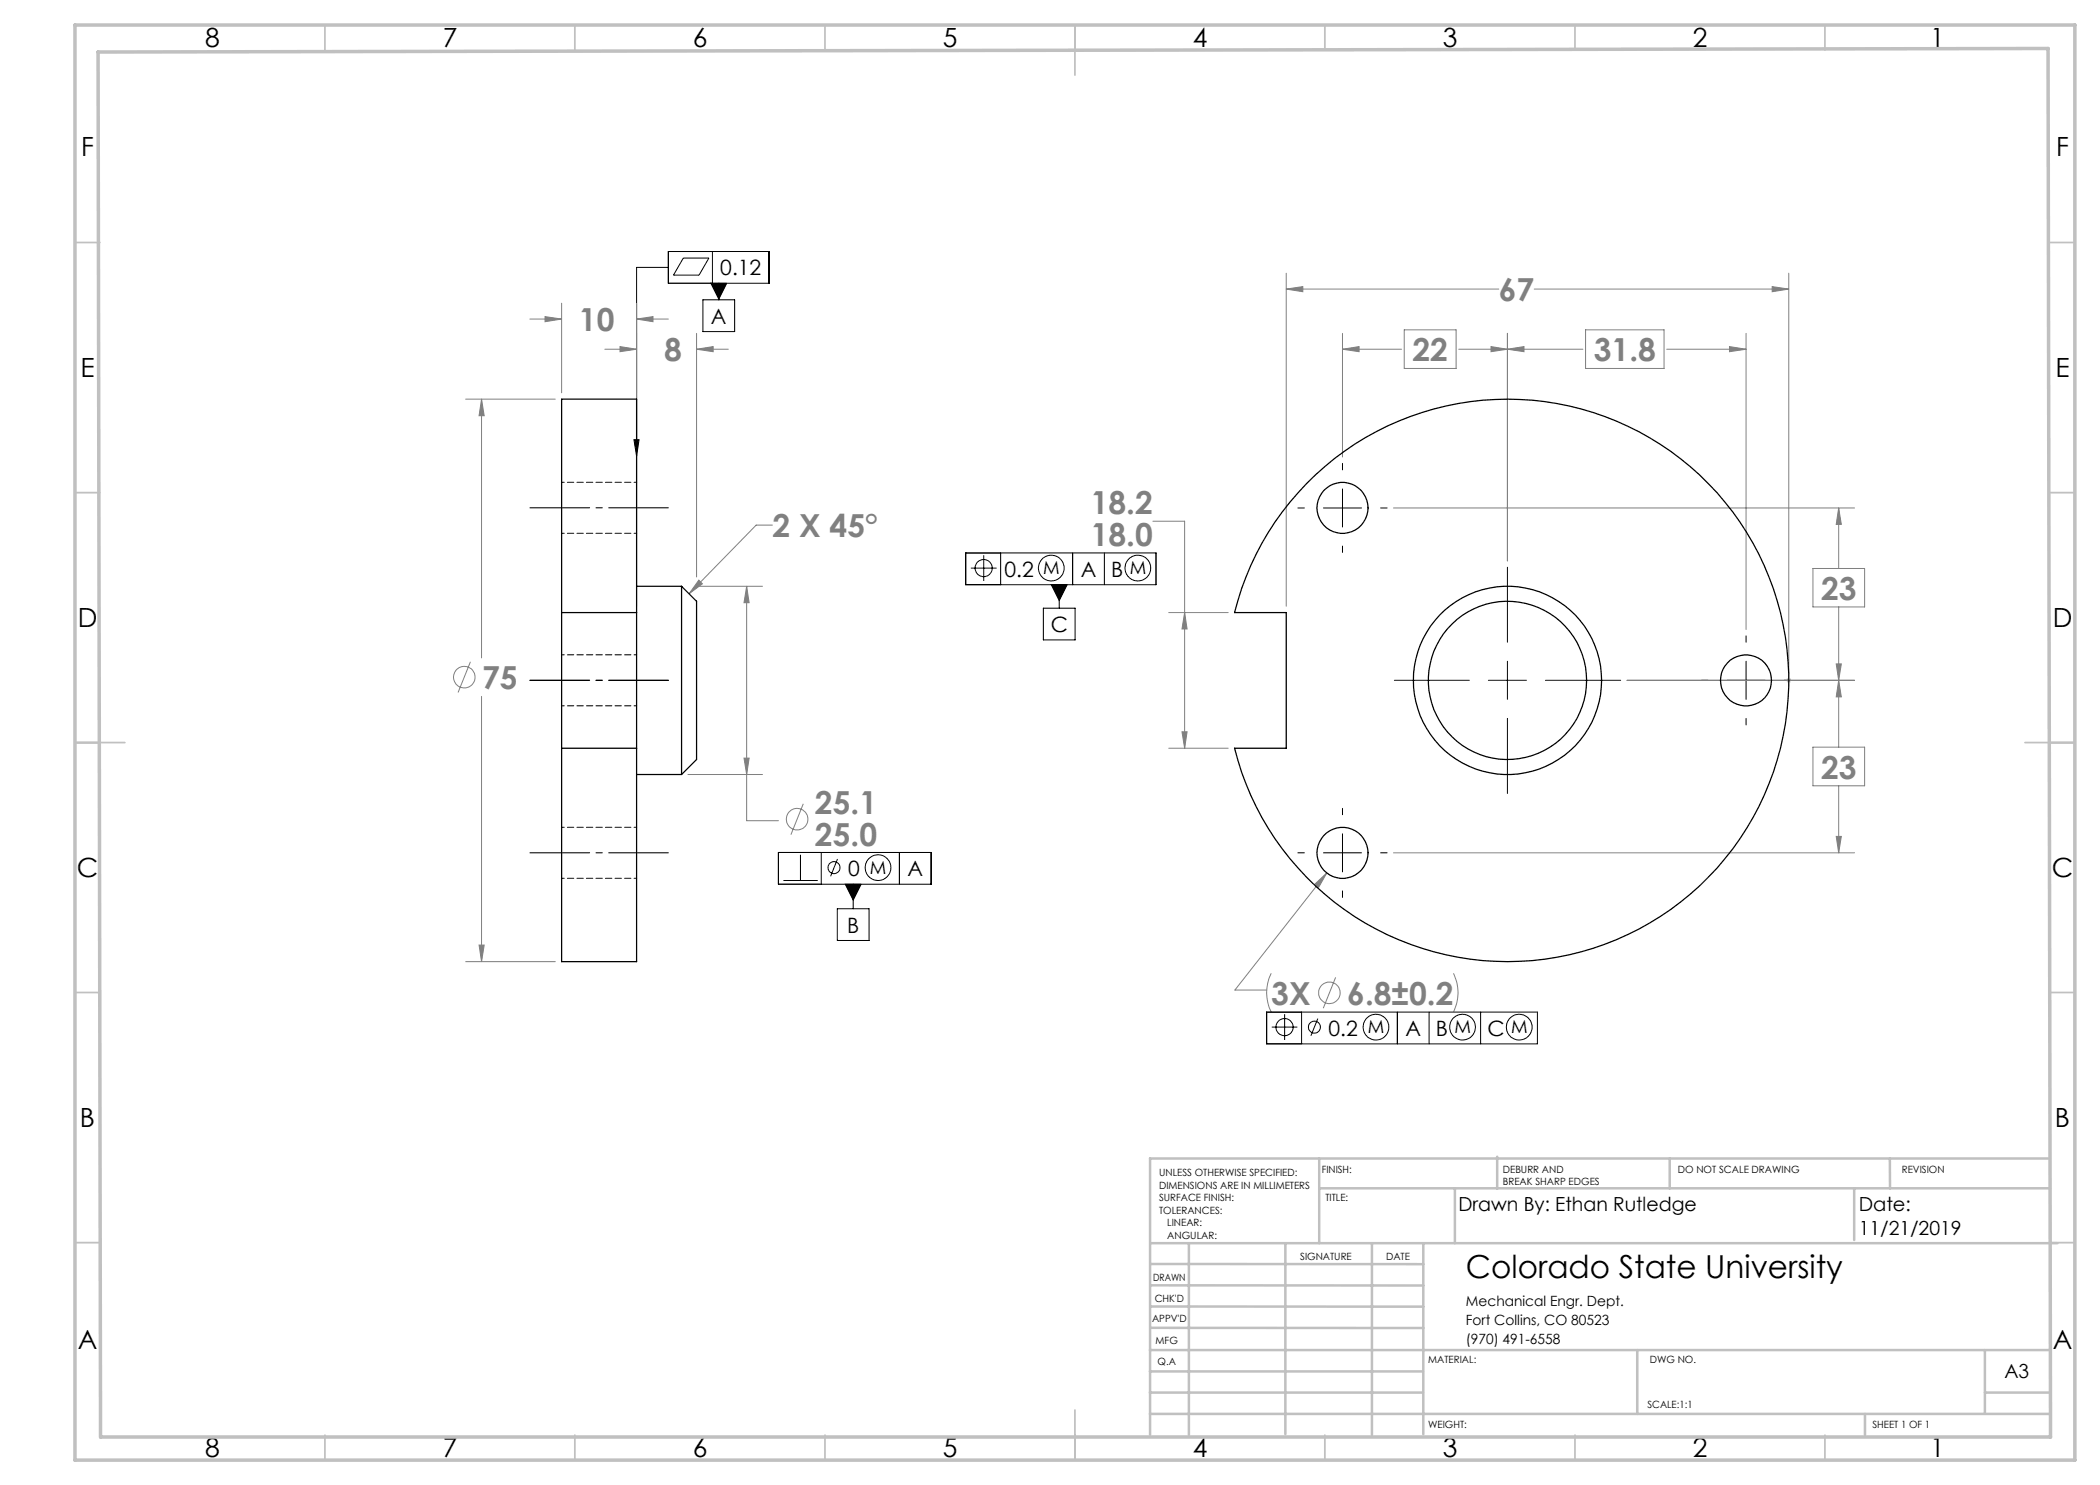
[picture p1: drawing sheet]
<svg xmlns="http://www.w3.org/2000/svg" width="420mm" height="297mm" viewBox="0 0 420 297" stroke-linecap="round" stroke-linejoin="round" font-family="sans-serif">
<g fill="none" stroke="#808080" stroke-width=".2">
<path d="M257.2 57.8l3.4-.5v1zM257.2 54.6v66.6M257.2 57.8h42.6M306.8 57.8h51M354.4 57.3l3.4 .5-3.4 .5zM357.8 54.6v80.2M93.1 79.8h18M96.3 79.8l.5 3.3h-1zM96.3 79.8v51.8M106 63.8h6.3M109 63.3l3.3 .5-3.3 .5zM112.3 60.6v18"/>
<path d="M121 69.8h6.3M124 69.3l3.3 .5-3.3 .5zM127.3 63.8l3.3-.5v1zM127.3 60.6v60.6M127.3 63.8h6.4M139.3 69.8l3.3-.5v1zM139.3 66.7v48.7M139.3 69.8h6.4M268.5 69.8l3.3-.5v1zM268.5 69.8h11.8M268.5 66.7v24.7M280.8 66h10.4v7.7h-10.4z"/>
<path d="M291.7 69.8h24.9M298.2 69.3l3.3 .5-3.3 .5zM301.5 69.8l3.3-.5v1zM301.5 66.7v45.5M317.1 66h15.7v7.7h-15.7zM333.3 69.8h15.9M345.9 69.3l3.3 .5-3.3 .5zM349.2 66.7v59.2M139.4 117.3h13.1M139.8 116l.7 .8-2.7 1.9zM149.3 117.3l.5 3.2h-1zM149.3 117.3v46.8h6.4"/>
<path d="M154.5 105h-3.3l-13.4 13.7M230.6 104.2h6.3v45.4M278.7 101.6h92.2M362.6 113.7h10.3v7.7h-10.3zM367.7 101.6l.6 3.3h-1.1zM367.7 101.6v12.1M94.1 132.4l-2.5 6.1M96.3 139.3v53M233.8 122.5h11.8M236.9 122.5l.5 3.3h-1zM325.4 136.1h45.5M367.2 132.8h1.1l-.6 3.3z"/>
<path d="M367.7 136.1l.6 3.3h-1.1zM367.7 121.4v28M137.6 154.9h14.9M148.8 151.6h1l-.5 3.3zM233.8 149.6h11.8M236.4 146.4h1l-.5 3.2zM362.6 149.4h10.3v7.8h-10.3zM367.7 157.2v13.4M160.7 160.8l-2.5 6.1M262.9 176.9l2.5-2.3-1.7 2.9zM265.4 174.6l-18.4 23.4h6.3M278.7 170.6h92.2"/>
<path d="M367.2 167.3h1.1l-.6 3.3zM93.1 192.3h18M95.8 189h1l-.5 3.3zM254.2 194.7a8.6 8.6 0 0 0 0 7.7M267.1 195.5l-2.4 6.1M290.7 194.7a8.6 8.6 0 0 1 0 7.7"/>
<circle cx="92.8" cy="135.4" r="2.16"/>
<circle cx="159.4" cy="163.8" r="2.15"/>
<circle cx="265.9" cy="198.6" r="2.16"/>
</g>
<g fill="none" stroke="#000" stroke-width=".2">
<path d="M133.7 50.3h20.1v6.4h-20.1zM133.7 53.5h-6.4v37.7M136.7 51.6h5.1l-2 3.4h-5.1zM140.6 60h6.3v6.3h-6.3zM142.2 56.7h3.1l-1.5 3.1zM142.5 50.3v6.4M143.8 56.7v3.3M126.8 87.9h1l-.5 3.3zM268.5 92.7v1.3M268.5 97.8v7.6M193.1 110.6h38.1v6.3h-38.1zM194.2 113.6h5.1"/>
<path d="M196.7 111.1v5.1M200.1 110.6v6.3M210.3 116.9h3.1l-1.6 3.2zM211.8 116.9v4.7M214.5 110.6v6.3M220.9 110.6v6.3M259.6 101.6h1.3M264.7 101.6h7.6M268.5 109.2v1.3M276.1 101.6h1.3M301.5 113.4v15M208.7 121.6h6.3v6.4h-6.3z"/>
<path d="M278.9 136.1h15M297.7 136.1h7.6M301.5 132.3v7.6M309.1 136.1h15M340.3 136.1h1.3M345.4 136.1h7.6M349.2 127.2v1.2M349.2 132.3v7.6M356.8 136.1h1.3M301.5 143.7v15M349.2 143.7v1.3M155.7 170.5h30.5v6.3h-30.5z"/>
<path d="M156.7 176.1h6.8M160.1 171v5.1M164.3 170.5v6.3M167.5 171.8l-1.4 3.5M169.1 176.8h3.1l-1.6 3.2zM170.6 176.8v4.9M179.9 170.5v6.3M259.6 170.6h1.3M264.7 170.6h7.6M268.5 161.7v1.2M268.5 166.8v7.6M268.5 178.2v1.3"/>
<path d="M276.1 170.6h1.3M167.5 181.7h6.3v6.4h-6.3zM253.3 202.4h54.2v6.4h-54.2zM254.4 205.4h5.1M256.9 202.8v5.2M260.3 202.4v6.4M263.6 203.7l-1.4 3.4M279.5 202.4v6.4M285.8 202.4v6.4M296.1 202.4v6.4"/>
<circle cx="196.7" cy="113.6" r="1.71"/>
<circle cx="210.2" cy="113.6" r="2.58"/>
<circle cx="227.6" cy="113.6" r="2.58"/>
<circle cx="166.8" cy="173.5" r="1.19"/>
<circle cx="175.6" cy="173.5" r="2.57"/>
<circle cx="256.9" cy="205.4" r="1.72"/>
<circle cx="262.9" cy="205.4" r="1.2"/>
<circle cx="275.2" cy="205.4" r="2.58"/>
<circle cx="292.5" cy="205.4" r="2.58"/>
<circle cx="303.9" cy="205.4" r="2.57"/>
</g>
<path d="M357.3 136.1h.9M357.4 135.7l.7 .8M357.8 135.6v1M358.1 135.7l-.7 .8" fill="none" stroke="#c0c0c0" stroke-width=".2"/>
<path d="M106 101.6h27.7M106 136.1h27.7M133.7 136.1h-27.7M106 170.6h27.7" fill="none" stroke="#000" stroke-width=".2" stroke-dasharray="15.2 1.3 1.3 1.3" stroke-dashoffset="3.3"/>
<g fill="none" stroke="#c0c0c0" stroke-width=".35">
<path d="M65 5v5M115 5v5M165 5v5M215 5v10M265 5v5M315 5v5M365 5v5M15 48.5h5M410 48.5h5M15 98.5h5M410 98.5h5M15 148.5h10"/>
<path d="M405 148.5h10M15 198.5h5M410 198.5h5M15 248.5h5M410 248.5h5M65 287v5M115 287v5M165 287v5M215 282v10M265 287v5M315 287v5M365 287v5"/>
</g>
<g fill="none" stroke="#c0c0c0" stroke-width=".5">
<path d="M263.8 231.7v16.9M263.8 237.7h146.2M291 237.7v10.9M299.4 231.3v6.4M333.9 231.7v6M370.8 237.7v10.3M378 231.7v6M410 231.7h-180v55.2M230.1 248.6h181.4M230.1 257.1h54.6M230.1 252.8h54.6M237.8 248.8v38.2"/>
<path d="M257.1 248.6v38.2M274.4 248.8v38.2M284.7 248.6v38.2M230 278.5h54.6M230 274.3h54.6M230 270h180M230 265.6h54.7M230.1 261.3h54.6M327.4 270v12.8M397 278.5h13M397 270v12.8M230 282.8h180"/>
<path d="M373 282.8v4.2"/>
</g>
<path d="M15 5h400v287h-400zM19.6 10.4l390-.7 .5 277.7h-390z" fill="none" stroke="#c0c0c0" stroke-width=".7"/>
<path d="M126.8 87.9h1l-.5 3.3zM142.2 56.7l1.6 3.1 1.5-3.1zM169.1 176.8l1.5 3.2 1.6-3.2zM210.3 116.9l1.5 3.2 1.6-3.2z" fill="#000"/>
<g fill="#808080">
<path d="M354.4 57.3l3.4 .5-3.4 .5zM257.2 57.8l3.4-.5v1z"/>
<path d="M127.3 63.8l3.3-.5v1zM109 63.3l3.3 .5-3.3 .5zM124 69.3l3.3 .5-3.3 .5zM139.3 69.8l3.3-.5v1zM96.3 79.8l.5 3.3h-1zM95.8 189h1l-.5 3.3zM149.3 117.3l.5 3.2h-1zM148.8 151.6h1l-.5 3.3zM139.8 116l.7 .8-2.7 1.9zM236.9 122.5l.5 3.3h-1zM236.4 146.4h1l-.5 3.2zM262.9 176.9l.8 .6 1.7-2.9zM268.5 69.8l3.3-.5v1zM298.2 69.3l3.3 .5-3.3 .5zM301.5 69.8l3.3-.5v1zM345.9 69.3l3.3 .5-3.3 .5zM367.2 167.3h1.1l-.6 3.3zM367.7 136.1l.6 3.3h-1.1zM367.2 132.8h1.1l-.6 3.3zM367.7 101.6l.6 3.3h-1.1z"/>
</g>
<g fill="none" stroke="#000" stroke-width=".25">
<path d="M261.3 96.7a56.3 56.3 0 0 1 86.2 7.1 56.3 56.3 0 0 1-22.7 83.5 56.3 56.3 0 0 1-77.9-37.7h10.3v-27.1h-10.3a56 56 0 0 1 14.4-25.8zM127.3 117.3h9M136.3 117.3v37.6M136.3 117.3l3 3v31.6l-3 3M112.3 122.5v-42.7h15v42.7M112.3 122.5h15M112.3 122.5v27.1M127.3 122.5v27.1M112.3 149.6v42.7h15v-42.7M112.3 149.6h15M127.3 154.9h9"/>
<circle cx="268.5" cy="101.6" r="5.1"/>
<circle cx="301.5" cy="136.1" r="15.8"/>
<circle cx="301.5" cy="136.1" r="18.8"/>
<circle cx="349.2" cy="136.1" r="5.1"/>
<circle cx="268.5" cy="170.6" r="5.1"/>
</g>
<path d="M127.3 96.5h-15M112.3 106.7h15M127.3 131h-15M112.3 141.2h15M112.3 175.7h15M127.3 165.5h-15" fill="none" stroke="#000" stroke-width=".2" stroke-dasharray="1.3 .6" stroke-dashoffset=".8"/>
<g font-size="6.3" fill="#808080">
<text x="299.8" y="60.3">67</text>
<text x="115.8" y="66.3">10</text>
<text x="132.8" y="72.3">8</text>
<text x="282.5" y="72.3">22</text>
<text x="318.8" y="72.3">31.8</text>
<text x="154.5" y="107.5">2 X 45°</text>
<text x="218.1" y="102.9">18.2</text>
<text x="218.1" y="109.2">18.0</text>
<text x="364.2" y="120">23</text>
<text x="96.4" y="137.9">75</text>
<text x="364.2" y="155.7">23</text>
<text x="163" y="162.8">25.1</text>
<text x="163" y="169.1">25.0</text>
<text x="254.3" y="201">3X</text>
<text x="269.5" y="201">6.8±0.2</text>
</g>
<text font-size="6.3" x="293.2" y="255.5">Colorado State University</text>
<g font-size="5.3">
<text x="41" y="9.5">8</text>
<text x="88.5" y="9.5">7</text>
<text x="138.5" y="9.5">6</text>
<text x="188.5" y="9.5">5</text>
<text x="238.5" y="9.5">4</text>
<text x="288.5" y="9.5">3</text>
<text x="338.5" y="9.5">2</text>
<text x="386" y="9.5">1</text>
<text x="16.2" y="31.2">F</text>
<text x="411.2" y="31.2">F</text>
<text x="16.1" y="75.5">E</text>
<text x="411.1" y="75.5">E</text>
<text x="15.5" y="125.5">D</text>
<text x="410.5" y="125.5">D</text>
<text x="15.4" y="175.5">C</text>
<text x="410.4" y="175.5">C</text>
<text x="16" y="225.5">B</text>
<text x="411" y="225.5">B</text>
<text x="15.5" y="269.7">A</text>
<text x="410.5" y="269.7">A</text>
<text x="41" y="291.5">8</text>
<text x="88.5" y="291.5">7</text>
<text x="138.5" y="291.5">6</text>
<text x="188.5" y="291.5">5</text>
<text x="238.5" y="291.5">4</text>
<text x="288.5" y="291.5">3</text>
<text x="338.5" y="291.5">2</text>
<text x="386" y="291.5">1</text>
</g>
<g font-size="4.2">
<text x="144.1" y="55.1">0.12</text>
<text x="142.2" y="64.7">A</text>
<text x="200.9" y="115.4">0.2</text>
<text x="216.1" y="115.4">A</text>
<text x="222.2" y="115.4">B</text>
<text x="210.2" y="126.4">C</text>
<text x="169.6" y="175.3">0</text>
<text x="181.5" y="175.3">A</text>
<text x="169.4" y="186.5">B</text>
<text x="265.7" y="207.2">0.2</text>
<text x="281.1" y="207.2">A</text>
<text x="287.2" y="207.2">B</text>
<text x="297.5" y="207.2">C</text>
</g>
<g font-size="3.9">
<text x="291.7" y="242.2">Drawn By: Ethan Rutledge</text>
<text x="371.7" y="242.2">Date:</text>
<text x="371.7" y="247.1">11/21/2019</text>
<text x="400.9" y="275.5">A3</text>
</g>
<g font-size="3.6">
<text x="208.6" y="114.9">M</text>
<text x="225.9" y="114.9">M</text>
<text x="174" y="174.8">M</text>
<text x="273.6" y="206.7">M</text>
<text x="290.9" y="206.7">M</text>
<text x="302.2" y="206.7">M</text>
</g>
<g font-size="2.8">
<text x="293.2" y="261.1">Mechanical Engr. Dept.</text>
<text x="293.2" y="264.9">Fort Collins, CO 80523</text>
<text x="293.2" y="268.7">(970) 491-6558</text>
</g>
<g font-size="2">
<text x="231.8" y="235.2">UNLESS OTHERWISE SPECIFIED:</text>
<text x="231.8" y="237.7">DIMENSIONS ARE IN MILLIMETERS</text>
<text x="264.4" y="234.6">FINISH:</text>
<text x="300.6" y="234.6">DEBURR AND</text>
<text x="300.6" y="237.1">BREAK SHARP EDGES</text>
<text x="335.6" y="234.6">DO NOT SCALE DRAWING</text>
<text x="380.4" y="234.6">REVISION</text>
<text x="231.8" y="240.2">SURFACE FINISH:</text>
<text x="231.8" y="242.7">TOLERANCES:</text>
<text x="233.4" y="245.2">LINEAR:</text>
<text x="265.1" y="240.2">TITLE:</text>
<text x="233.5" y="247.7">ANGULAR:</text>
<text x="260" y="251.9">SIGNATURE</text>
<text x="277.2" y="251.9">DATE</text>
<text x="230.6" y="256.1">DRAWN</text>
<text x="230.9" y="260.3">CHK'D</text>
<text x="230.4" y="264.4">APPV'D</text>
<text x="231.1" y="268.8">MFG</text>
<text x="231.5" y="273">Q.A</text>
<text x="285.6" y="272.5">MATERIAL:</text>
<text x="330" y="272.5">DWG NO.</text>
<text x="329.5" y="281.7">SCALE:1:1</text>
<text x="285.6" y="285.5">WEIGHT:</text>
<text x="374.5" y="285.6">SHEET 1 OF 1</text>
</g>
</svg>
